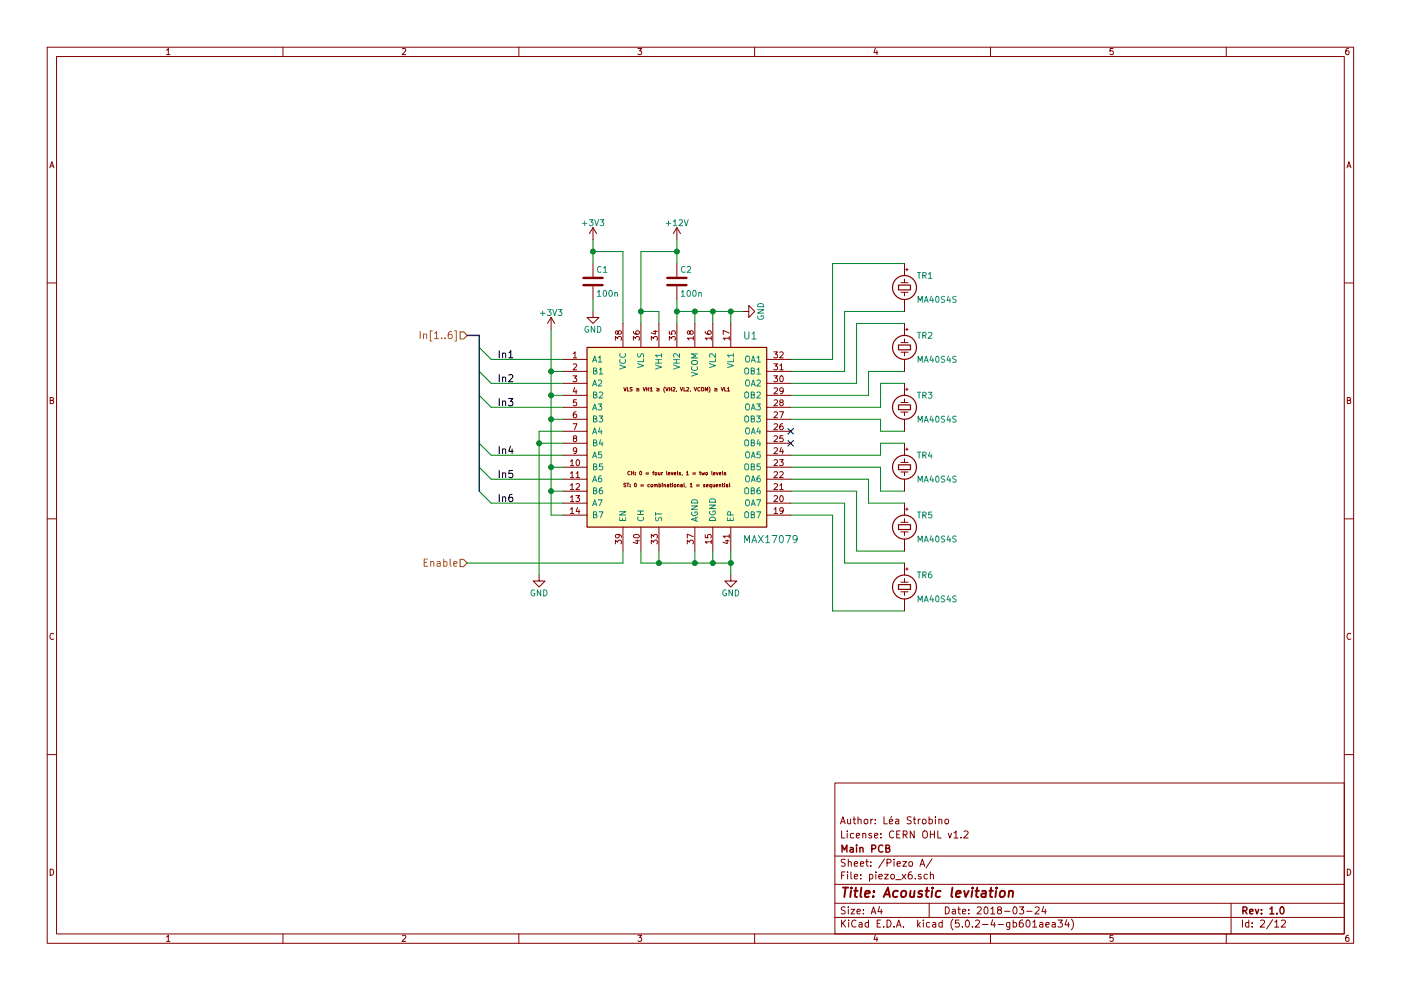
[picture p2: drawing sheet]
EESchema Schematic File Version 4
LIBS:acoustic_levitation_main-cache
EELAYER 26 0
EELAYER END
$Descr A4 11693 8268
encoding utf-8
Sheet 2 12
Title "Acoustic levitation"
Date "2018-03-24"
Rev "1.0"
Comp "Main PCB"
Comment1 "License: CERN OHL v1.2"
Comment2 "Author: Léa Strobino"
Comment3 ""
Comment4 ""
$EndDescr
$Comp
L power:GND #PWR010
U 1 1
P 6100 4800
AR Path="/5AAA516B/5AA96AC3" Ref="#PWR010"  Part="1" 
AR Path="/5AAA7BC7/5AA96AC3" Ref="#PWR017"  Part="1" 
AR Path="/5AAA7BDC/5AA96AC3" Ref="#PWR024"  Part="1" 
AR Path="/5AAA7C29/5AA96AC3" Ref="#PWR031"  Part="1" 
AR Path="/5AAA7C6A/5AA96AC3" Ref="#PWR038"  Part="1" 
AR Path="/5AAA7C7F/5AA96AC3" Ref="#PWR045"  Part="1" 
F 0 "#PWR010" H 6100 4550 50  0001 C CNN
F 1 "GND" H 6100 4650 50  0000 C CNN
F 2 "" H 6100 4800 50  0001 C CNN
F 3 "" H 6100 4800 50  0001 C CNN
	1    6100 4800
	1    0    0    -1  
$EndComp
$Comp
L power:GND #PWR011
U 1 1
P 6200 2600
AR Path="/5AAA516B/5AA9744B" Ref="#PWR011"  Part="1" 
AR Path="/5AAA7BC7/5AA9744B" Ref="#PWR018"  Part="1" 
AR Path="/5AAA7BDC/5AA9744B" Ref="#PWR025"  Part="1" 
AR Path="/5AAA7C29/5AA9744B" Ref="#PWR032"  Part="1" 
AR Path="/5AAA7C6A/5AA9744B" Ref="#PWR039"  Part="1" 
AR Path="/5AAA7C7F/5AA9744B" Ref="#PWR046"  Part="1" 
F 0 "#PWR011" H 6200 2350 50  0001 C CNN
F 1 "GND" H 6200 2450 50  0000 C CNN
F 2 "" H 6200 2600 50  0001 C CNN
F 3 "" H 6200 2600 50  0001 C CNN
	1    6200 2600
	0    -1   -1   0   
$EndComp
$Comp
L Device:C C1
U 1 1
P 4950 2350
AR Path="/5AAA516B/5AAA8E46" Ref="C1"  Part="1" 
AR Path="/5AAA7BC7/5AAA8E46" Ref="C3"  Part="1" 
AR Path="/5AAA7BDC/5AAA8E46" Ref="C5"  Part="1" 
AR Path="/5AAA7C29/5AAA8E46" Ref="C7"  Part="1" 
AR Path="/5AAA7C6A/5AAA8E46" Ref="C9"  Part="1" 
AR Path="/5AAA7C7F/5AAA8E46" Ref="C11"  Part="1" 
F 0 "C1" H 4975 2450 50  0000 L CNN
F 1 "100n" H 4975 2250 50  0000 L CNN
F 2 "footprints:C_0805_HandSoldering" H 4988 2200 50  0001 C CNN
F 3 "" H 4950 2350 50  0001 C CNN
F 4 "Wurth Electronics Inc." H 4950 2350 60  0001 C CNN "Manufacturer"
F 5 "885012207072" H 4950 2350 60  0001 C CNN "ManufacturerPartNumber"
F 6 "Digi-Key" H 4950 2350 60  0001 C CNN "Supplier1"
F 7 "732-8061-1-ND" H 4950 2350 60  0001 C CNN "Supplier1PartNumber"
	1    4950 2350
	1    0    0    -1  
$EndComp
$Comp
L power:+3V3 #PWR012
U 1 1
P 4950 2000
AR Path="/5AAA516B/5AAA8E48" Ref="#PWR012"  Part="1" 
AR Path="/5AAA7BC7/5AAA8E48" Ref="#PWR019"  Part="1" 
AR Path="/5AAA7BDC/5AAA8E48" Ref="#PWR026"  Part="1" 
AR Path="/5AAA7C29/5AAA8E48" Ref="#PWR033"  Part="1" 
AR Path="/5AAA7C6A/5AAA8E48" Ref="#PWR040"  Part="1" 
AR Path="/5AAA7C7F/5AAA8E48" Ref="#PWR047"  Part="1" 
F 0 "#PWR012" H 4950 1850 50  0001 C CNN
F 1 "+3V3" H 4950 2140 50  0000 C CNN
F 2 "" H 4950 2000 50  0001 C CNN
F 3 "" H 4950 2000 50  0001 C CNN
	1    4950 2000
	1    0    0    -1  
$EndComp
$Comp
L power:+12V #PWR013
U 1 1
P 5650 2000
AR Path="/5AAA516B/5AAA8E49" Ref="#PWR013"  Part="1" 
AR Path="/5AAA7BC7/5AAA8E49" Ref="#PWR020"  Part="1" 
AR Path="/5AAA7BDC/5AAA8E49" Ref="#PWR027"  Part="1" 
AR Path="/5AAA7C29/5AAA8E49" Ref="#PWR034"  Part="1" 
AR Path="/5AAA7C6A/5AAA8E49" Ref="#PWR041"  Part="1" 
AR Path="/5AAA7C7F/5AAA8E49" Ref="#PWR048"  Part="1" 
F 0 "#PWR013" H 5650 1850 50  0001 C CNN
F 1 "+12V" H 5650 2140 50  0000 C CNN
F 2 "" H 5650 2000 50  0001 C CNN
F 3 "" H 5650 2000 50  0001 C CNN
	1    5650 2000
	1    0    0    -1  
$EndComp
$Comp
L power:GND #PWR014
U 1 1
P 4950 2600
AR Path="/5AAA516B/5AAA8E4A" Ref="#PWR014"  Part="1" 
AR Path="/5AAA7BC7/5AAA8E4A" Ref="#PWR021"  Part="1" 
AR Path="/5AAA7BDC/5AAA8E4A" Ref="#PWR028"  Part="1" 
AR Path="/5AAA7C29/5AAA8E4A" Ref="#PWR035"  Part="1" 
AR Path="/5AAA7C6A/5AAA8E4A" Ref="#PWR042"  Part="1" 
AR Path="/5AAA7C7F/5AAA8E4A" Ref="#PWR049"  Part="1" 
F 0 "#PWR014" H 4950 2350 50  0001 C CNN
F 1 "GND" H 4950 2450 50  0000 C CNN
F 2 "" H 4950 2600 50  0001 C CNN
F 3 "" H 4950 2600 50  0001 C CNN
	1    4950 2600
	1    0    0    -1  
$EndComp
$Comp
L power:+3V3 #PWR015
U 1 1
P 4600 2750
AR Path="/5AAA516B/5AAA8E4B" Ref="#PWR015"  Part="1" 
AR Path="/5AAA7BC7/5AAA8E4B" Ref="#PWR022"  Part="1" 
AR Path="/5AAA7BDC/5AAA8E4B" Ref="#PWR029"  Part="1" 
AR Path="/5AAA7C29/5AAA8E4B" Ref="#PWR036"  Part="1" 
AR Path="/5AAA7C6A/5AAA8E4B" Ref="#PWR043"  Part="1" 
AR Path="/5AAA7C7F/5AAA8E4B" Ref="#PWR050"  Part="1" 
F 0 "#PWR015" H 4600 2600 50  0001 C CNN
F 1 "+3V3" H 4600 2890 50  0000 C CNN
F 2 "" H 4600 2750 50  0001 C CNN
F 3 "" H 4600 2750 50  0001 C CNN
	1    4600 2750
	1    0    0    -1  
$EndComp
$Comp
L power:GND #PWR016
U 1 1
P 4500 4800
AR Path="/5AAA516B/5AAA6DA1" Ref="#PWR016"  Part="1" 
AR Path="/5AAA7BC7/5AAA6DA1" Ref="#PWR023"  Part="1" 
AR Path="/5AAA7BDC/5AAA6DA1" Ref="#PWR030"  Part="1" 
AR Path="/5AAA7C29/5AAA6DA1" Ref="#PWR037"  Part="1" 
AR Path="/5AAA7C6A/5AAA6DA1" Ref="#PWR044"  Part="1" 
AR Path="/5AAA7C7F/5AAA6DA1" Ref="#PWR051"  Part="1" 
F 0 "#PWR016" H 4500 4550 50  0001 C CNN
F 1 "GND" H 4500 4650 50  0000 C CNN
F 2 "" H 4500 4800 50  0001 C CNN
F 3 "" H 4500 4800 50  0001 C CNN
	1    4500 4800
	1    0    0    -1  
$EndComp
Wire Wire Line
	5350 2100 5350 2600
Wire Wire Line
	5350 2600 5500 2600
Wire Wire Line
	5500 2600 5500 2700
Wire Wire Line
	5650 2500 5650 2600
Wire Wire Line
	5650 2600 5800 2600
Wire Wire Line
	6100 2600 6100 2700
Wire Wire Line
	5800 2700 5800 2600
Connection ~ 5800 2600
Wire Wire Line
	5950 2700 5950 2600
Connection ~ 5950 2600
Connection ~ 6100 2600
Wire Wire Line
	4950 2000 4950 2100
Wire Wire Line
	4950 2500 4950 2600
Wire Wire Line
	4950 2100 5200 2100
Wire Wire Line
	5200 2100 5200 2700
Connection ~ 4950 2100
Wire Wire Line
	5350 2100 5650 2100
Wire Wire Line
	5650 2000 5650 2100
Connection ~ 5350 2600
Connection ~ 5650 2100
Connection ~ 5650 2600
Wire Wire Line
	5350 4700 5500 4700
Connection ~ 5800 4700
Wire Wire Line
	6100 4600 6100 4700
Wire Wire Line
	5950 4600 5950 4700
Connection ~ 5950 4700
Wire Wire Line
	5500 4600 5500 4700
Wire Wire Line
	5350 4600 5350 4700
Connection ~ 5500 4700
Wire Wire Line
	4600 3900 4700 3900
Connection ~ 4600 3900
Wire Wire Line
	4600 3500 4700 3500
Connection ~ 4600 3500
Wire Wire Line
	4600 3300 4700 3300
Connection ~ 4600 3300
Wire Wire Line
	4700 3100 4600 3100
Connection ~ 4600 3100
Wire Wire Line
	7550 3600 7350 3600
Wire Wire Line
	7350 3600 7350 3500
Wire Wire Line
	6600 3400 7350 3400
Wire Wire Line
	7350 3400 7350 3200
Wire Wire Line
	7350 3200 7550 3200
Wire Wire Line
	6600 3300 7250 3300
Wire Wire Line
	7250 3300 7250 3100
Wire Wire Line
	7250 3100 7550 3100
Wire Wire Line
	6600 3200 7150 3200
Wire Wire Line
	7150 3200 7150 2700
Wire Wire Line
	7150 2700 7550 2700
Wire Wire Line
	6600 3100 7050 3100
Wire Wire Line
	7050 3100 7050 2600
Wire Wire Line
	7050 2600 7550 2600
Wire Wire Line
	6600 3000 6950 3000
Wire Wire Line
	6950 3000 6950 2200
Wire Wire Line
	6950 2200 7550 2200
Wire Wire Line
	7350 3500 6600 3500
Connection ~ 6100 4700
Text HLabel 3900 2800 0    60   Input ~ 0
In[1..6]
Text HLabel 3900 4700 0    60   Input ~ 0
Enable
Wire Wire Line
	3900 4700 5200 4700
Wire Wire Line
	5200 4700 5200 4600
Wire Bus Line
	3900 2800 4000 2800
Entry Wire Line
	4000 2900 4100 3000
Entry Wire Line
	4000 3100 4100 3200
Entry Wire Line
	4000 3300 4100 3400
Entry Wire Line
	4000 3700 4100 3800
Entry Wire Line
	4000 4100 4100 4200
Entry Wire Line
	4000 3900 4100 4000
Wire Wire Line
	4100 3000 4700 3000
Wire Wire Line
	4100 3200 4700 3200
Wire Wire Line
	4100 3400 4700 3400
Wire Wire Line
	4100 3800 4700 3800
Wire Wire Line
	4100 4000 4700 4000
Wire Wire Line
	4100 4200 4700 4200
Text Label 4150 3000 0    60   ~ 0
In1
Text Label 4150 3200 0    60   ~ 0
In2
Text Label 4150 3400 0    60   ~ 0
In3
Text Label 4150 3800 0    60   ~ 0
In4
Text Label 4150 4000 0    60   ~ 0
In5
Text Label 4150 4200 0    60   ~ 0
In6
Wire Wire Line
	5800 4600 5800 4700
NoConn ~ 6600 3600
NoConn ~ 6600 3700
Wire Wire Line
	7550 3700 7350 3700
Wire Wire Line
	7350 3700 7350 3800
Wire Wire Line
	7350 3800 6600 3800
Wire Wire Line
	6600 3900 7350 3900
Wire Wire Line
	7350 3900 7350 4100
Wire Wire Line
	7350 4100 7550 4100
Wire Wire Line
	7550 4200 7250 4200
Wire Wire Line
	7250 4200 7250 4000
Wire Wire Line
	7250 4000 6600 4000
Wire Wire Line
	6600 4100 7150 4100
Wire Wire Line
	7150 4100 7150 4600
Wire Wire Line
	7150 4600 7550 4600
Wire Wire Line
	7550 4700 7050 4700
Wire Wire Line
	7050 4700 7050 4200
Wire Wire Line
	7050 4200 6600 4200
Wire Wire Line
	6600 4300 6950 4300
Wire Wire Line
	6950 4300 6950 5100
Wire Wire Line
	6950 5100 7550 5100
Wire Wire Line
	4600 4300 4700 4300
Wire Wire Line
	4600 2750 4600 3100
Wire Wire Line
	4700 4100 4600 4100
Connection ~ 4600 4100
Wire Wire Line
	4700 3700 4500 3700
Wire Wire Line
	4500 3600 4500 3700
Wire Wire Line
	4700 3600 4500 3600
Connection ~ 4500 3700
$Comp
L Device:C C2
U 1 1
P 5650 2350
AR Path="/5AAA516B/5AC4D782" Ref="C2"  Part="1" 
AR Path="/5AAA7BC7/5AC4D782" Ref="C4"  Part="1" 
AR Path="/5AAA7BDC/5AC4D782" Ref="C6"  Part="1" 
AR Path="/5AAA7C29/5AC4D782" Ref="C8"  Part="1" 
AR Path="/5AAA7C6A/5AC4D782" Ref="C10"  Part="1" 
AR Path="/5AAA7C7F/5AC4D782" Ref="C12"  Part="1" 
F 0 "C2" H 5675 2450 50  0000 L CNN
F 1 "100n" H 5675 2250 50  0000 L CNN
F 2 "footprints:C_0805_HandSoldering" H 5688 2200 50  0001 C CNN
F 3 "" H 5650 2350 50  0001 C CNN
F 4 "Wurth Electronics Inc." H 5650 2350 60  0001 C CNN "Manufacturer"
F 5 "885012207072" H 5650 2350 60  0001 C CNN "ManufacturerPartNumber"
F 6 "Digi-Key" H 5650 2350 60  0001 C CNN "Supplier1"
F 7 "732-8061-1-ND" H 5650 2350 60  0001 C CNN "Supplier1PartNumber"
	1    5650 2350
	1    0    0    -1  
$EndComp
$Comp
L library:MAX17079 U1
U 1 1
P 5650 3650
AR Path="/5AAA516B/5AC4D7DE" Ref="U1"  Part="1" 
AR Path="/5AAA7BC7/5AC4D7DE" Ref="U2"  Part="1" 
AR Path="/5AAA7BDC/5AC4D7DE" Ref="U3"  Part="1" 
AR Path="/5AAA7C29/5AC4D7DE" Ref="U4"  Part="1" 
AR Path="/5AAA7C6A/5AC4D7DE" Ref="U5"  Part="1" 
AR Path="/5AAA7C7F/5AC4D7DE" Ref="U6"  Part="1" 
F 0 "U1" H 6200 4500 60  0000 L CNN
F 1 "MAX17079" H 6200 2800 60  0000 L CNN
F 2 "footprints:QFN-40-1EP_6x6mm_Pitch0.5mm_HandSoldering" H 6200 2700 50  0001 L CNN
F 3 "https://datasheets.maximintegrated.com/en/ds/MAX17079.pdf" H 6200 2600 50  0001 L CNN
F 4 "Maxim Integrated" H 6200 2500 50  0001 L CNN "Manufacturer"
F 5 "MAX17079GTL+" H 6900 2500 50  0001 L CNN "ManufacturerPartNumber"
F 6 "Digi-Key" H 6200 2400 50  0001 L CNN "Supplier1"
F 7 "MAX17079GTL+-ND" H 6600 2400 50  0001 L CNN "Supplier1PartNumber"
	1    5650 3650
	1    0    0    -1  
$EndComp
$Comp
L library:MA40S4S TR1
U 1 1
P 7550 2400
AR Path="/5AAA516B/5AC4D8A9" Ref="TR1"  Part="1" 
AR Path="/5AAA7BC7/5AC4D8A9" Ref="TR7"  Part="1" 
AR Path="/5AAA7BDC/5AC4D8A9" Ref="TR13"  Part="1" 
AR Path="/5AAA7C29/5AC4D8A9" Ref="TR19"  Part="1" 
AR Path="/5AAA7C6A/5AC4D8A9" Ref="TR25"  Part="1" 
AR Path="/5AAA7C7F/5AC4D8A9" Ref="TR31"  Part="1" 
F 0 "TR1" H 7650 2500 50  0000 L CNN
F 1 "MA40S4S" H 7650 2300 50  0000 L CNN
F 2 "footprints:Murata_MA40S4S_TE_8134-HC-8P2" H 7650 2200 50  0001 L CNN
F 3 "https://www.murata.com/~/media/webrenewal/products/sensor/ultrasonic/open/datasheet_maopn.pdf" H 7650 2100 50  0001 L CNN
F 4 "Murata" H 7650 2000 50  0001 L CNN "Manufacturer"
F 5 "MA40S4S" H 7950 2000 50  0001 L CNN "ManufacturerPartNumber"
F 6 "Digi-Key" H 7650 1900 50  0001 L CNN "Supplier1"
F 7 "490-7707-ND" H 8050 1900 50  0001 L CNN "Supplier1PartNumber"
	1    7550 2400
	1    0    0    -1  
$EndComp
$Comp
L library:MA40S4S TR2
U 1 1
P 7550 2900
AR Path="/5AAA516B/5AC4D904" Ref="TR2"  Part="1" 
AR Path="/5AAA7BC7/5AC4D904" Ref="TR8"  Part="1" 
AR Path="/5AAA7BDC/5AC4D904" Ref="TR14"  Part="1" 
AR Path="/5AAA7C29/5AC4D904" Ref="TR20"  Part="1" 
AR Path="/5AAA7C6A/5AC4D904" Ref="TR26"  Part="1" 
AR Path="/5AAA7C7F/5AC4D904" Ref="TR32"  Part="1" 
F 0 "TR2" H 7650 3000 50  0000 L CNN
F 1 "MA40S4S" H 7650 2800 50  0000 L CNN
F 2 "footprints:Murata_MA40S4S_TE_8134-HC-8P2" H 7650 2700 50  0001 L CNN
F 3 "https://www.murata.com/~/media/webrenewal/products/sensor/ultrasonic/open/datasheet_maopn.pdf" H 7650 2600 50  0001 L CNN
F 4 "Murata" H 7650 2500 50  0001 L CNN "Manufacturer"
F 5 "MA40S4S" H 7950 2500 50  0001 L CNN "ManufacturerPartNumber"
F 6 "Digi-Key" H 7650 2400 50  0001 L CNN "Supplier1"
F 7 "490-7707-ND" H 8050 2400 50  0001 L CNN "Supplier1PartNumber"
	1    7550 2900
	1    0    0    -1  
$EndComp
$Comp
L library:MA40S4S TR3
U 1 1
P 7550 3400
AR Path="/5AAA516B/5AC4D930" Ref="TR3"  Part="1" 
AR Path="/5AAA7BC7/5AC4D930" Ref="TR9"  Part="1" 
AR Path="/5AAA7BDC/5AC4D930" Ref="TR15"  Part="1" 
AR Path="/5AAA7C29/5AC4D930" Ref="TR21"  Part="1" 
AR Path="/5AAA7C6A/5AC4D930" Ref="TR27"  Part="1" 
AR Path="/5AAA7C7F/5AC4D930" Ref="TR33"  Part="1" 
F 0 "TR3" H 7650 3500 50  0000 L CNN
F 1 "MA40S4S" H 7650 3300 50  0000 L CNN
F 2 "footprints:Murata_MA40S4S_TE_8134-HC-8P2" H 7650 3200 50  0001 L CNN
F 3 "https://www.murata.com/~/media/webrenewal/products/sensor/ultrasonic/open/datasheet_maopn.pdf" H 7650 3100 50  0001 L CNN
F 4 "Murata" H 7650 3000 50  0001 L CNN "Manufacturer"
F 5 "MA40S4S" H 7950 3000 50  0001 L CNN "ManufacturerPartNumber"
F 6 "Digi-Key" H 7650 2900 50  0001 L CNN "Supplier1"
F 7 "490-7707-ND" H 8050 2900 50  0001 L CNN "Supplier1PartNumber"
	1    7550 3400
	1    0    0    -1  
$EndComp
$Comp
L library:MA40S4S TR4
U 1 1
P 7550 3900
AR Path="/5AAA516B/5AC4D961" Ref="TR4"  Part="1" 
AR Path="/5AAA7BC7/5AC4D961" Ref="TR10"  Part="1" 
AR Path="/5AAA7BDC/5AC4D961" Ref="TR16"  Part="1" 
AR Path="/5AAA7C29/5AC4D961" Ref="TR22"  Part="1" 
AR Path="/5AAA7C6A/5AC4D961" Ref="TR28"  Part="1" 
AR Path="/5AAA7C7F/5AC4D961" Ref="TR34"  Part="1" 
F 0 "TR4" H 7650 4000 50  0000 L CNN
F 1 "MA40S4S" H 7650 3800 50  0000 L CNN
F 2 "footprints:Murata_MA40S4S_TE_8134-HC-8P2" H 7650 3700 50  0001 L CNN
F 3 "https://www.murata.com/~/media/webrenewal/products/sensor/ultrasonic/open/datasheet_maopn.pdf" H 7650 3600 50  0001 L CNN
F 4 "Murata" H 7650 3500 50  0001 L CNN "Manufacturer"
F 5 "MA40S4S" H 7950 3500 50  0001 L CNN "ManufacturerPartNumber"
F 6 "Digi-Key" H 7650 3400 50  0001 L CNN "Supplier1"
F 7 "490-7707-ND" H 8050 3400 50  0001 L CNN "Supplier1PartNumber"
	1    7550 3900
	1    0    0    -1  
$EndComp
$Comp
L library:MA40S4S TR5
U 1 1
P 7550 4400
AR Path="/5AAA516B/5AC4D997" Ref="TR5"  Part="1" 
AR Path="/5AAA7BC7/5AC4D997" Ref="TR11"  Part="1" 
AR Path="/5AAA7BDC/5AC4D997" Ref="TR17"  Part="1" 
AR Path="/5AAA7C29/5AC4D997" Ref="TR23"  Part="1" 
AR Path="/5AAA7C6A/5AC4D997" Ref="TR29"  Part="1" 
AR Path="/5AAA7C7F/5AC4D997" Ref="TR35"  Part="1" 
F 0 "TR5" H 7650 4500 50  0000 L CNN
F 1 "MA40S4S" H 7650 4300 50  0000 L CNN
F 2 "footprints:Murata_MA40S4S_TE_8134-HC-8P2" H 7650 4200 50  0001 L CNN
F 3 "https://www.murata.com/~/media/webrenewal/products/sensor/ultrasonic/open/datasheet_maopn.pdf" H 7650 4100 50  0001 L CNN
F 4 "Murata" H 7650 4000 50  0001 L CNN "Manufacturer"
F 5 "MA40S4S" H 7950 4000 50  0001 L CNN "ManufacturerPartNumber"
F 6 "Digi-Key" H 7650 3900 50  0001 L CNN "Supplier1"
F 7 "490-7707-ND" H 8050 3900 50  0001 L CNN "Supplier1PartNumber"
	1    7550 4400
	1    0    0    -1  
$EndComp
$Comp
L library:MA40S4S TR6
U 1 1
P 7550 4900
AR Path="/5AAA516B/5AC4D9CF" Ref="TR6"  Part="1" 
AR Path="/5AAA7BC7/5AC4D9CF" Ref="TR12"  Part="1" 
AR Path="/5AAA7BDC/5AC4D9CF" Ref="TR18"  Part="1" 
AR Path="/5AAA7C29/5AC4D9CF" Ref="TR24"  Part="1" 
AR Path="/5AAA7C6A/5AC4D9CF" Ref="TR30"  Part="1" 
AR Path="/5AAA7C7F/5AC4D9CF" Ref="TR36"  Part="1" 
F 0 "TR6" H 7650 5000 50  0000 L CNN
F 1 "MA40S4S" H 7650 4800 50  0000 L CNN
F 2 "footprints:Murata_MA40S4S_TE_8134-HC-8P2" H 7650 4700 50  0001 L CNN
F 3 "https://www.murata.com/~/media/webrenewal/products/sensor/ultrasonic/open/datasheet_maopn.pdf" H 7650 4600 50  0001 L CNN
F 4 "Murata" H 7650 4500 50  0001 L CNN "Manufacturer"
F 5 "MA40S4S" H 7950 4500 50  0001 L CNN "ManufacturerPartNumber"
F 6 "Digi-Key" H 7650 4400 50  0001 L CNN "Supplier1"
F 7 "490-7707-ND" H 8050 4400 50  0001 L CNN "Supplier1PartNumber"
	1    7550 4900
	1    0    0    -1  
$EndComp
Wire Wire Line
	5800 2600 5950 2600
Wire Wire Line
	5950 2600 6100 2600
Wire Wire Line
	6100 2600 6200 2600
Wire Wire Line
	4950 2100 4950 2200
Wire Wire Line
	5350 2600 5350 2700
Wire Wire Line
	5650 2100 5650 2200
Wire Wire Line
	5650 2600 5650 2700
Wire Wire Line
	5800 4700 5950 4700
Wire Wire Line
	5950 4700 6100 4700
Wire Wire Line
	5500 4700 5800 4700
Wire Wire Line
	4600 3900 4600 4100
Wire Wire Line
	4600 3500 4600 3900
Wire Wire Line
	4600 3300 4600 3500
Wire Wire Line
	4600 3100 4600 3300
Wire Wire Line
	6100 4700 6100 4800
Wire Wire Line
	4600 4100 4600 4300
Wire Wire Line
	4500 3700 4500 4800
Wire Bus Line
	4000 2800 4000 4100
$EndSCHEMATC
